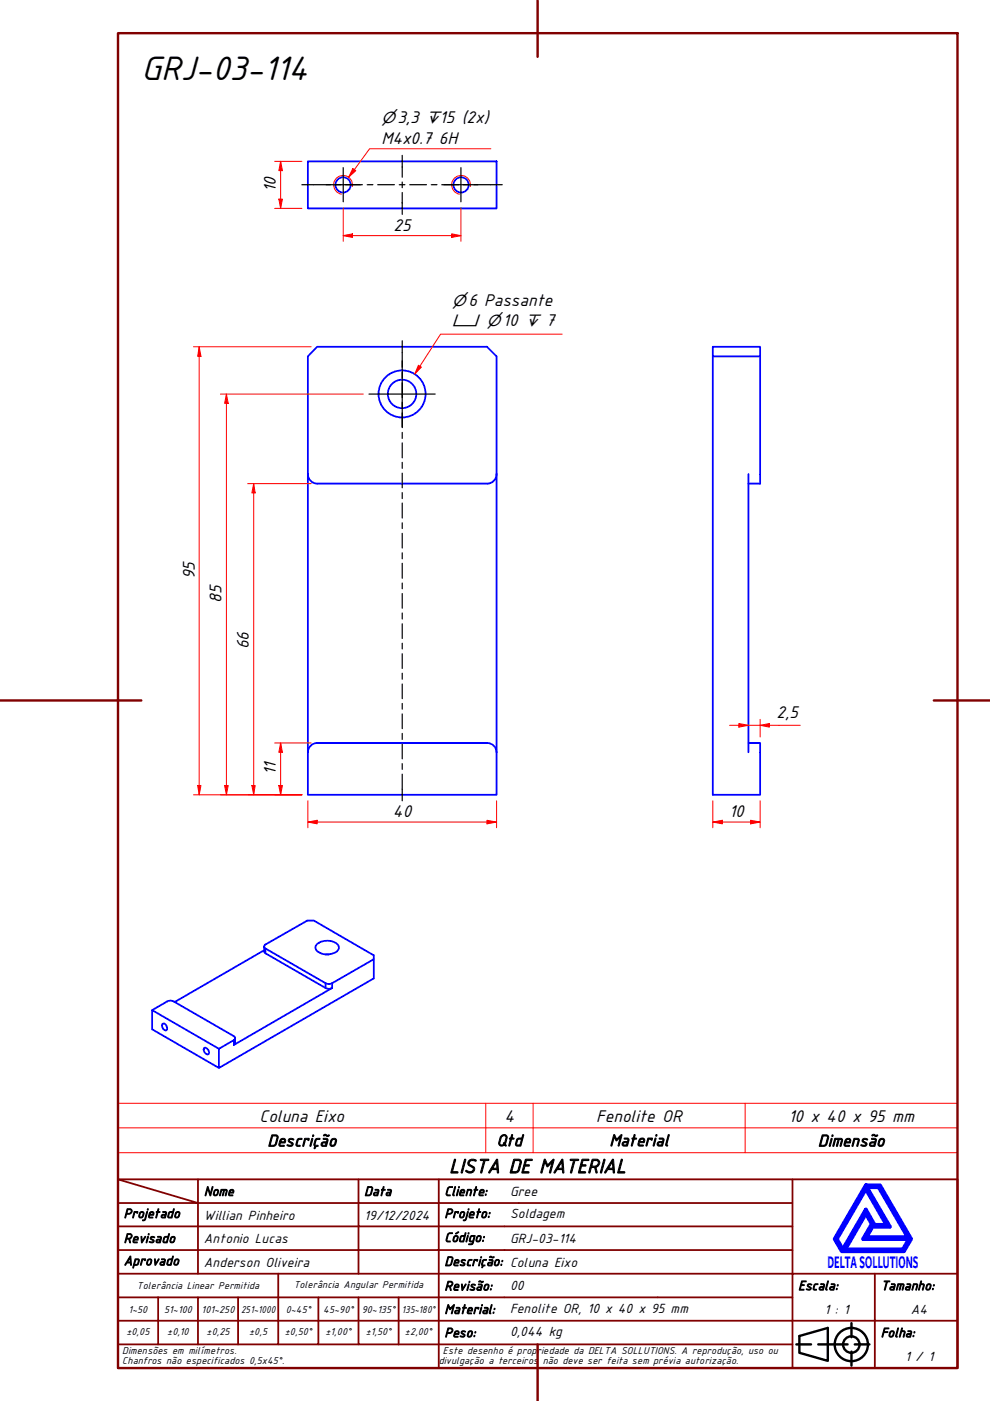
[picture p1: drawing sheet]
<svg xmlns="http://www.w3.org/2000/svg" width="210mm" height="297mm" viewBox="0 0 210 297" stroke-linecap="round" stroke-linejoin="round" font-family="sans-serif">
<!-- layer: Visible (ABNT) -->
<g fill="none" stroke="#00f" stroke-width=".38">
<path d="M65.3 34.2h40v10h-40zM67.2 73.5h36.1l2 2.1v92.9h-40v-92.9zM151.1 73.5h10.1v2.1h-10.1zM151.1 75.6v92.9h10.1v-11h-2.5M161.2 75.6v26.9h-2.5M65.3 100.5a2 2 0 0 0 2 2h36M105.3 100.5a2 2 0 0 1-2 2M158.7 100.5v59M103.3 157.5h-36a2 2 0 0 0-2 2M103.3 157.5a2 2 0 0 1 2 2M32.3 214.2l14.1 8.2 3.2-1.9M34.5 217a.96 .96 0 0 1 .8 1.4 .86 .86 0 0 1-.8-.4 .86 .86 0 0 1 0-1z"/>
<path d="M56 200.7v1l.3 .4M56 201.5l-19 11M56.3 201.1a.46 .46 0 0 1-.3-.4 .46 .46 0 0 1 .3-.4l8.9-5.1h1.3l12.7 7.4v4.8l-32.8 19-14.1-8.2v-4l3.1-1.9a1.38 1.38 0 0 1 1.4 0l12.8 7.4a.46 .46 0 0 1 .2 .4 .46 .46 0 0 1-.2 .4M56.3 201.1v1M56.3 201.1l12.7 7.4M56.3 202.1l12.7 7.4M67.2 200.2a3.5 3.5 0 0 1 4.4 .1 1.08 1.08 0 0 1 .2 1.1 1.08 1.08 0 0 1-.9 .6 3.3 3.3 0 0 1-3.9-.7l-.1-.3zM69 208.5a1.38 1.38 0 0 0 1.4 0M69 209.5a1.38 1.38 0 0 0 1.4 0M69 202.4h.7M69 208.5v1M70.4 208.5v1"/>
<path d="M70.4 209.5l-20.8 12M79.2 203.4l-8.8 5.1M43.2 222.2l.2-.1a.99 .99 0 0 1 .8 1.4 .96 .96 0 0 1-1-1.3zM46.4 222.4v4M49.6 220.5v1M49.8 220.1v1l-.2 .4"/>
<circle cx="72.7" cy="39.2" r="1.62"/>
<circle cx="97.8" cy="39.2" r="1.62"/>
<circle cx="85.2" cy="83.5" r="3"/>
<circle cx="85.2" cy="83.5" r="5"/>
</g>
<!-- layer: Visible Narrow (ABNT) -->
<path d="M74.7 39.5a2 2 0 0 0-1.6-2.3 2 2 0 0 0-2.3 1.6 2 2 0 0 0 1.6 2.4M99.7 39.5a2 2 0 0 0-1.6-2.3 2 2 0 0 0-2.3 1.6 2 2 0 0 0 1.6 2.4" fill="none" stroke="#f00" stroke-width=".21"/>
<path d="M25 239.1h178v-5.2h-178v10.5M103 233.9v10.5M113 233.9v10.5M158 233.9v10.5M203 239.1v5.3h-178M25 244.4v5.6h178v-5.6" fill="none" stroke="#f00" stroke-width=".21"/>
<path d="M183.6 257.3l1.2 2.2-1.8 3.2h9.7l-1.2 2.2h-12.3zM183.6 252.1l4.4 7.6h-2.6l-1.8-3.2-4.9 8.4-1.3-2.2zM183.6 251.3h3l6.6 11.4-1.6 2.6h-13.1l-1.5-2.6zM183.8 251.7h2.5l6.2 10.6h-8.8l1.3-2.2h3.7zM185 259.7h.2l-.2 .2z" fill="none" stroke="#00f" stroke-width=".83"/>
<!-- layer: 0 -->
<path d="M178.5 265.3h13.1" fill="none" stroke="#000" stroke-width=".21"/>
<g fill="none" stroke="#800000" stroke-width=".38">
<path d="M25 250l17 5.1h-17M25 250h178v40.1h-178zM42 255.1h34v4.9h17M42 255.1v15M42 250v5.1M76 250v5.1h17v4.9M93 250v5.1h75M168 250v20.1h-143M25 260h51v10.1M25 275.1h17M33.5 275.1v9.9M50.5 275.1h-8.5v9.9"/>
<path d="M59 270.1v14.9h-8.5M67.5 275.1v9.9h-8.5M76 275.1v9.9h8.5M84.5 275.1v9.9M93 275.1h-42.5v9.9M93 260v5h-68M93 275.1v9.9h75M93 260h75M93 275.1h75M168 265h-75v10.1M185.5 270.1v9.9h17.5M203 270.1h-35v9.9h17.5v10.1"/>
<path d="M25 285h25.5M25 280h143v10.1M67.5 285h8.5M84.5 285h8.5v5.1"/>
</g>
<g fill="none" stroke="#000" stroke-width=".51">
<path d="M168.8 285h3.2M169.5 283.3l6-1.8v7l-6-1.7zM173.5 285h6.2M180.5 280.5v3M180.5 286.6v2.9M181.2 285h3.1"/>
<circle cx="180.5" cy="285.1" r="3.5"/>
<circle cx="180.5" cy="285.1" r="1.75"/>
</g>
<!-- layer: Borda A3/A4 (ABNT) -->
<path d="M25 7h178v283.1h-178zM114 0v12.1M0 148.5h30M198 148.5h12M114 285v12" fill="none" stroke="#800000" stroke-width=".51"/>
<!-- layer: Marca de centro (ISO) -->
<path d="M69.2 39.2h7.2M72.8 35.5v7.3M94.1 39.2h7.2M97.7 35.5v7.3M85.3 76.5v14M78.2 83.6h14.1" fill="none" stroke="#000" stroke-width=".25"/>
<!-- layer: Linha de centro (ISO) -->
<g fill="none" stroke="#000" stroke-width=".25">
<path d="M64 39.2h6M71.1 39.2h1.2M73.3 39.2h3.5M77.9 39.2h1.2M80.1 39.2h3.5M84.6 39.2h1.3M85.3 32.9v4.7M85.3 38.6v1.2M86.9 39.2h3.5M91.4 39.2h1.2M93.7 39.2h3.5M98.2 39.2h1.2"/>
<path d="M100.5 39.2h6M85.3 40.8v4.7M85.3 72.2v5.7M85.3 78.9v1.3M85.3 81.1v3.2M85.3 85.3v1.2M85.3 87.6v3.1M85.3 91.7v1.2M85.3 93.9v3.2M85.3 98v1.3M85.3 100.3v3.1M85.3 104.4v1.3"/>
<path d="M85.3 106.7v3.1M85.3 110.9v1.2M85.3 113.1v3.1M85.3 117.2v1.3M85.3 119.4v3.2M85.3 123.6v1.2M85.3 125.8v3.2M85.3 130v1.2M85.3 132.3v3.1M85.3 136.4v1.2M85.3 138.6v3.1M85.3 142.7v1.3"/>
<path d="M85.3 145v3.1M85.3 149.1v1.3M85.3 151.4v3.1M85.3 155.5v1.3M85.3 157.8v3.1M85.3 161.9v1.2M85.3 164.1v5.7"/>
</g>
<path d="M42.2 166.5v2" fill="none" stroke="#f00" stroke-width=".21"/>
<path d="M41.9 166.5h.7l-.4 2z" fill="#f00"/>
<path d="M42.2 73.5v2.1M41.9 166.5h.7l-.4 2z" fill="none" stroke="#f00" stroke-width=".21"/>
<path d="M42.2 73.5l.4 2.1h-.7z" fill="#f00"/>
<path d="M41 73.5h25M42.2 73.5l.4 2.1h-.7zM42.2 75.6v90.9M41 168.5h23M59.5 166.5v2" fill="none" stroke="#f00" stroke-width=".21"/>
<path d="M59.1 166.5h.8l-.4 2z" fill="#f00"/>
<path d="M59.5 157.5v2M59.1 166.5h.8l-.4 2z" fill="none" stroke="#f00" stroke-width=".21"/>
<path d="M59.5 157.5l.4 2h-.8z" fill="#f00"/>
<path d="M58.2 157.5h7.8M59.5 157.5l.4 2h-.8zM59.5 159.5v7M53.8 166.5v2M58.2 168.5h5.8" fill="none" stroke="#f00" stroke-width=".21"/>
<path d="M53.4 166.5h.7l-.3 2z" fill="#f00"/>
<path d="M53.8 102.5v2M53.4 166.5h.7l-.3 2z" fill="none" stroke="#f00" stroke-width=".21"/>
<path d="M53.8 102.5l.3 2h-.7z" fill="#f00"/>
<path d="M52.5 102.5h13.5M53.8 102.5l.3 2h-.7zM53.8 104.5v62M48 166.5v2M52.5 168.5h11.5" fill="none" stroke="#f00" stroke-width=".21"/>
<path d="M47.6 166.5h.8l-.4 2z" fill="#f00"/>
<path d="M48 83.6v1.9M47.6 166.5h.8l-.4 2z" fill="none" stroke="#f00" stroke-width=".21"/>
<path d="M48 83.6l.4 1.9h-.8z" fill="#f00"/>
<path d="M59.5 42.2v2M46.7 83.6h30.3M48 83.6l.4 1.9h-.8zM48 85.5v81M46.7 168.5h17.3" fill="none" stroke="#f00" stroke-width=".21"/>
<path d="M59.1 42.2h.8l-.4 2z" fill="#f00"/>
<path d="M59.5 34.2v2M59.1 42.2h.8l-.4 2z" fill="none" stroke="#f00" stroke-width=".21"/>
<path d="M59.5 34.2l.4 2h-.8z" fill="#f00"/>
<path d="M58.2 34.2h5.8M59.5 34.2l.4 2h-.8zM59.5 36.2v6M58.2 44.2h5.8M72.8 50h1.9" fill="none" stroke="#f00" stroke-width=".21"/>
<path d="M72.8 50l1.9-.4v.7z" fill="#f00"/>
<path d="M72.8 50l1.9-.4v.7zM95.8 50h1.9" fill="none" stroke="#f00" stroke-width=".21"/>
<path d="M95.8 49.6l1.9 .4-1.9 .3z" fill="#f00"/>
<path d="M72.8 44.1v7.1M74.7 50h21.1M95.8 49.6l1.9 .4-1.9 .3zM97.7 44.1v7.1M151.1 174.3h2.1" fill="none" stroke="#f00" stroke-width=".21"/>
<path d="M151.1 174.3l2.1-.4v.8z" fill="#f00"/>
<path d="M151.1 174.3l2.1-.4v.8zM159.1 174.3h2.1" fill="none" stroke="#f00" stroke-width=".21"/>
<path d="M159.1 173.9l2.1 .4-2.1 .4z" fill="#f00"/>
<path d="M156.7 153.8h2M151.1 169.8v5.7M153.2 174.3h5.9M159.1 173.9l2.1 .4-2.1 .4zM161.2 169.8v5.7" fill="none" stroke="#f00" stroke-width=".21"/>
<path d="M156.7 153.4l2 .4-2 .4z" fill="#f00"/>
<path d="M156.7 153.4l2 .4-2 .4zM161.2 153.8h1.9" fill="none" stroke="#f00" stroke-width=".21"/>
<path d="M161.2 153.8l1.9-.4v.8z" fill="#f00"/>
<path d="M154.7 153.8h2M158.7 153.8h2.5M161.2 153.8l1.9-.4v.8zM161.2 152.5v3.8M163.1 153.8h6.6M65.3 174.3h1.9" fill="none" stroke="#f00" stroke-width=".21"/>
<path d="M65.3 174.3l1.9-.4v.8z" fill="#f00"/>
<path d="M65.3 174.3l1.9-.4v.8zM103.3 174.3h2" fill="none" stroke="#f00" stroke-width=".21"/>
<path d="M103.3 173.9l2 .4-2 .4z" fill="#f00"/>
<path d="M65.3 169.8v5.7M67.2 174.3h36.1M103.3 173.9l2 .4-2 .4zM105.3 169.8v5.7" fill="none" stroke="#f00" stroke-width=".21"/>
<path d="M75.1 36l-1.2 1.6" fill="none" stroke="#f00" stroke-width=".21"/>
<path d="M74.8 35.7l.6 .5-1.5 1.4z" fill="#f00"/>
<path d="M74.8 35.7l.6 .5-1.5 1.4zM104.1 31.5h-25.7l-3.3 4.5M89 77.6l-1.1 1.7" fill="none" stroke="#f00" stroke-width=".21"/>
<path d="M88.7 77.5l.6 .3-1.4 1.5z" fill="#f00"/>
<path d="M88.7 77.5l.6 .3-1.4 1.5zM119.2 70.9h-25.8l-4.4 6.7" fill="none" stroke="#f00" stroke-width=".21"/>
<text font-size="7.7" x="30" y="17.1">GRJ-03-114</text>
<text font-size="4.6" x="95.2" y="248.7">LISTA DE MATERIAL</text>
<g font-size="3.9">
<text x="80.9" y="30.5">M4x0.7</text>
<text x="93" y="30.5">6H</text>
<text x="58.5" y="40.8" transform="rotate(-90 58.5 40.8)">10</text>
<text x="83.4" y="48.9">25</text>
<text x="41.3" y="122.9" transform="rotate(-90 41.3 122.9)">95</text>
<text x="47" y="127.9" transform="rotate(-90 47 127.9)">85</text>
<text x="52.8" y="137.7" transform="rotate(-90 52.8 137.7)">66</text>
<text x="164.7" y="152.3">2,5</text>
<text x="58.5" y="164.3" transform="rotate(-90 58.5 164.3)">11</text>
<text x="83.3" y="173.3">40</text>
<text x="154.6" y="173.3">10</text>
<text x="55.1" y="237.8">Coluna Eixo</text>
<text x="106.9" y="237.8">4</text>
<text x="126.4" y="237.8">Fenolite OR</text>
<text x="167.2" y="237.8">10 x 40 x 95 mm</text>
</g>
<g font-size="3.8">
<text x="56.7" y="243.1">Descrição</text>
<text x="105.3" y="243">Qtd</text>
<text x="129.2" y="243">Material</text>
<text x="173.4" y="243.1">Dimensão</text>
</g>
<text font-size="3.8" fill="#00f" x="175.5" y="268.8">DELTASOLLUTIONS</text>
<g font-size="3.4">
<text x="80.9" y="26.1">⌀3,3 ↧15 (2x)</text>
<text x="95.9" y="64.8">⌀6 Passante</text>
<text x="95.9" y="69.2">⌴ ⌀10 ↧ 7</text>
</g>
<g font-size="3">
<text x="43.2" y="253.5">Nome</text>
<text x="77.2" y="253.5">Data</text>
<text x="94.2" y="253.5">Cliente:</text>
<text x="108.1" y="253.5">Gree</text>
<text x="26.2" y="263.5">Revisado</text>
<text x="26.2" y="258.2">Projetado</text>
<text x="43.2" y="258.6">Willian Pinheiro</text>
<text x="43.2" y="263.5">Antonio Lucas</text>
<text x="77.2" y="258.6">19/12/2024</text>
<text x="94.2" y="263.3">Código:</text>
<text x="94.2" y="258.2">Projeto:</text>
<text x="108.1" y="263.5">GRJ-03-114</text>
<text x="108.1" y="258.2">Soldagem</text>
<text x="26.2" y="268.3">Aprovado</text>
<text x="43.2" y="268.5">Anderson Oliveira</text>
<text x="94.2" y="268.4">Descrição: Coluna Eixo</text>
<text x="94.2" y="273.6">Revisão:</text>
<text x="108.1" y="273.5">00</text>
<text x="169.2" y="273.5">Escala:</text>
<text x="186.8" y="273.5">Tamanho:</text>
<text x="94.2" y="278.6">Material:</text>
<text x="108.1" y="278.4">Fenolite OR, 10 x 40 x 95 mm</text>
<text x="174.8" y="278.6">1 : 1</text>
<text x="193.1" y="278.6">A4</text>
<text x="94.2" y="283.5">Peso:</text>
<text x="108.1" y="283.3">0,044 kg</text>
<text x="186.8" y="283.5">Folha:</text>
<text x="191.9" y="288.5">1 / 1</text>
</g>
<g font-size="2.3">
<text x="29" y="273.4">Tolerância Linear Permitida</text>
<text x="62.3" y="273.2">Tolerância Angular Permitida</text>
<text x="27.2" y="278.3">1~50</text>
<text x="34.8" y="278.3">51~100</text>
<text x="42.7" y="278.3">101~250</text>
<text x="51.1" y="278.3">251~1000</text>
<text x="60.6" y="278.3">0~45°</text>
<text x="68.5" y="278.3">45~90°</text>
<text x="76.7" y="278.3">90~135°</text>
<text x="85.2" y="278.3">135~180°</text>
<text x="25.9" y="287.1">Dimensões em milímetros.</text>
<text x="26.8" y="283.1">±0,05</text>
<text x="35.4" y="283.1">±0,10</text>
<text x="43.8" y="283.1">±0,25</text>
<text x="52.8" y="283.1">±0,5</text>
<text x="60.4" y="283.1">±0,50°</text>
<text x="69" y="283.1">±1,00°</text>
<text x="77.5" y="283.1">±1,50°</text>
<text x="85.9" y="283.1">±2,00°</text>
<text x="93.9" y="287.1">Este desenho é propriedade da DELTA SOLLUTIONS. A reprodução, uso ou</text>
<text x="25.9" y="289.2">Chanfros não especificados 0,5x45°.</text>
<text x="93" y="289.2">divulgação a terceiros</text>
<text x="115.1" y="289.2">não deve ser feita sem prévia autorização.</text>
</g>
</svg>
